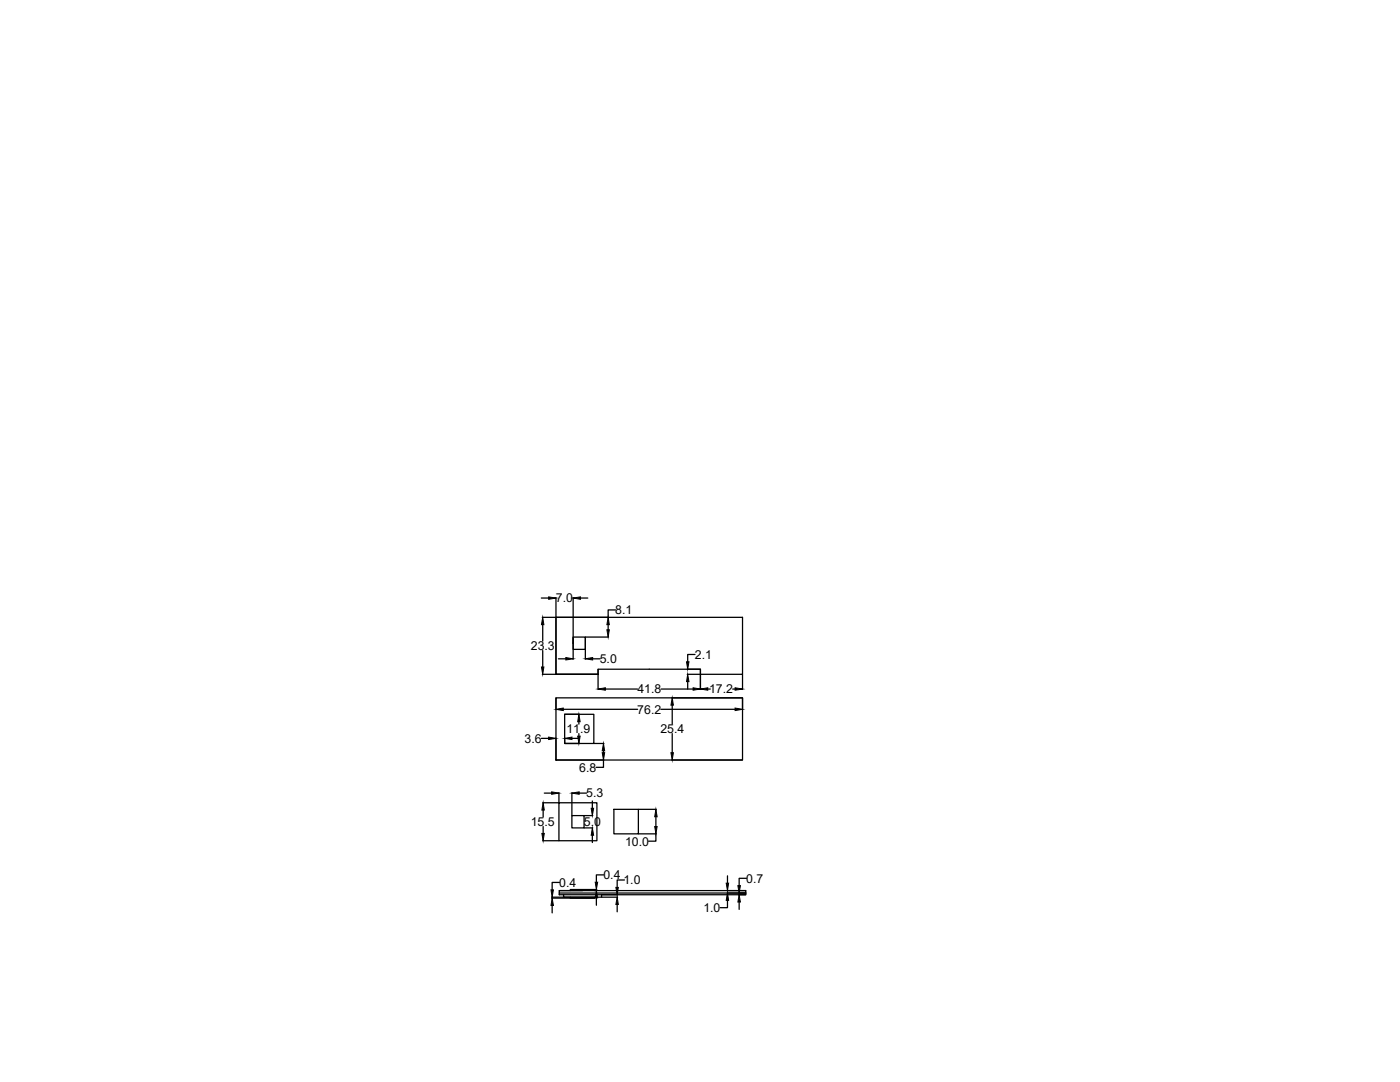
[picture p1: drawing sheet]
<svg xmlns="http://www.w3.org/2000/svg" width="279mm" height="216mm" viewBox="0 0 279 216" stroke-linecap="round" stroke-linejoin="round" font-family="sans-serif">
<!-- layer: 0 -->
<g fill="none" stroke="#000" stroke-width=".25">
<path d="M108 119.3h1.5M111 119.2v15.3h8.4h-8.4v-11.3h37.2v11.3h-8.4v-1h-20.4v1M114.4 119.2v12.3M115.8 119.3h1.5M108.2 134.5h2.7M108.2 123.2h2.7M108.3 124.6v3.3M108.3 129.8v3.3M111 139.2h37.2v12.5h-37.2zM111 139.3v2.3M111 123.2h10.5M111.4 131.5h1.5"/>
<path d="M114.4 127.1h2.4v2.5h-2.4zM116.8 127.2v4.3M116.9 127.1h4.6M118.3 131.5h1.5M119.4 133.6v4M120.8 137.5h6.4M121.4 124.6v1.1M122.8 121.7h-1.4v1.5M131.9 137.5h6.4M134.1 139.2h14M137.2 134.5h2.5M137.2 133.5h2.5"/>
<path d="M137.2 136v1.5M138.7 130.6h-1.5v1.5M139.8 133.6v4M141.2 137.5h.6M146.2 137.5h.5M148.2 134.6v3M148.2 139.3v2.3M108 147.3h1.5M108.6 158.3h1.5M111 147.2v4.4M111 151.7h9.5M111.5 158.2v2"/>
<path d="M112.4 141.5h14.9M112.7 142.5h5.8v5.9h-5.8zM112.7 147.2v1.1M112.7 148.4h2.9M112.7 142.5h2.9M114.1 158.2v4.5M114.2 147.3h1.4M115.5 144v.5M115.5 146.4v.5M115.6 158.3h1.5M118.2 159.8v1.5M118.5 148.4h2"/>
<path d="M120.4 151.7v1.4h-1.4M120.4 149.8v.4M131.9 141.5h14.8M134.1 151.7h14M134.2 140.7v3.8M134.2 146.4v3.8M108.3 167.8h3.2M108.3 160.2h3.2M108.4 161.6v1.4M108.4 164.9v1.4M110.1 179h8.6v.2h-4.9v-.2M110.1 179.2h8.6"/>
<path d="M111.5 160.2h7.6v7.6h-7.6zM111.6 178.2h37.2v.3h-37.2zM111.6 178.2v-.5h37.2v.5h-3.7M111.6 177.7h4.7M111.7 176.1h-1.5v1.5M112.5 178.5v.5h7.6v-.5M113.8 177.7v-.2h4.9v.2M114.1 162.7h2.5v2.5h-2.5zM116.6 165.2h1.7M116.6 162.7h1.7M118.2 166.7v1.4M118.7 177.7h.4"/>
<path d="M118.7 177.5h.4M119 179.2v1.4M120.1 178.5h3.2M120.1 179h3.2M120.5 174.6h-1.5v1.4M122.5 161.5h4.9v4.9h-4.9zM124.6 175.6h-1.4v1.5M127.4 161.5h3.6M127.4 166.4h3.6M130.9 166.4v1.4h-1.5M130.9 163v1.9M145.1 177.7h3.7"/>
<path d="M145.2 179.7v1.4h-1.5M145.2 174.8v1.4M147.4 178.5h1.4M147.5 180v1.5M149 175.3h-1.5v1.4M110.2 180.7v1.5M123.2 180.5v1.4"/>
</g>
<g fill="#000" stroke="#000" stroke-width=".2">
<path d="M109.5 119.1l1.5 .2-1.5 .3zM114.4 119.3l1.4-.2v.5zM108.1 133.1h.4l-.2 1.4zM108.3 123.2l.2 1.4h-.4zM112.9 131.2l1.5 .3-1.5 .2zM116.8 131.5l1.5-.3v.5zM119.4 137.5l1.4-.3v.5zM121.1 125.7h.5l-.2 1.4zM121.4 123.2l.2 1.4h-.5zM137.2 134.5l.3 1.5h-.5zM137 132.1h.5l-.3 1.4zM138.3 137.2l1.5 .3-1.5 .2z"/>
<path d="M139.8 137.5l1.4-.3v.5zM146.7 137.2l1.5 .3-1.5 .2zM109.5 147.1l1.5 .2-1.5 .3zM110.1 158l1.4 .3-1.4 .2zM111 141.5l1.4-.2v.5zM112.7 147.3l1.5-.2v.5zM115.3 146.9h.5l-.3 1.5zM115.5 142.5l.3 1.5h-.5zM114.1 158.3l1.5-.3v.5zM120.4 148.4l.3 1.4h-.5zM120.2 150.2h.5l-.3 1.5zM133.9 150.2h.5l-.2 1.5z"/>
<path d="M134.2 139.2l.2 1.5h-.5zM146.7 141.3l1.5 .2-1.5 .3zM108.1 166.3h.5l-.2 1.5zM108.4 160.2l.2 1.4h-.5zM110 177.6h.4l-.2 1.4zM118.2 165.2l.3 1.5h-.5zM118 161.3h.5l-.3 1.4zM119 177.7l.3 1.5h-.5zM118.8 176h.5l-.3 1.5zM122.9 177.1h.5l-.2 1.4zM130.9 161.5l.2 1.5h-.4zM130.7 164.9h.4l-.2 1.5z"/>
<path d="M144.9 176.2h.5l-.2 1.5zM145.2 178.2l.2 1.5h-.5zM147.5 178.5l.3 1.5h-.5zM147.3 176.7h.5l-.3 1.5zM110.2 179.2l.2 1.5h-.4zM123.2 179l.2 1.5h-.5z"/>
</g>
<g font-size="2.5">
<text x="111" y="120.2">7.0</text>
<text x="122.8" y="122.6">8.1</text>
<text x="105.9" y="129.7">23.3</text>
<text x="138.7" y="131.5">2.1</text>
<text x="119.7" y="132.3">5.0</text>
<text x="127.2" y="142.4">76.2</text>
<text x="127.2" y="138.3">41.8</text>
<text x="141.5" y="138.4">17.2</text>
<text x="104.7" y="148.2">3.6</text>
<text x="113.1" y="146.3">11.9</text>
<text x="131.8" y="146.3">25.4</text>
<text x="115.6" y="154">6.8</text>
<text x="117" y="159.1">5.3</text>
<text x="105.9" y="164.8">15.5</text>
<text x="116.5" y="164.8">5.0</text>
<text x="124.7" y="168.7">10.0</text>
<text x="111.6" y="176.9">0.4</text>
<text x="120.4" y="175.4">0.4</text>
<text x="124.4" y="176.5">1.0</text>
<text x="148.9" y="176.1">0.7</text>
<text x="140.4" y="182">1.0</text>
</g>
</svg>
